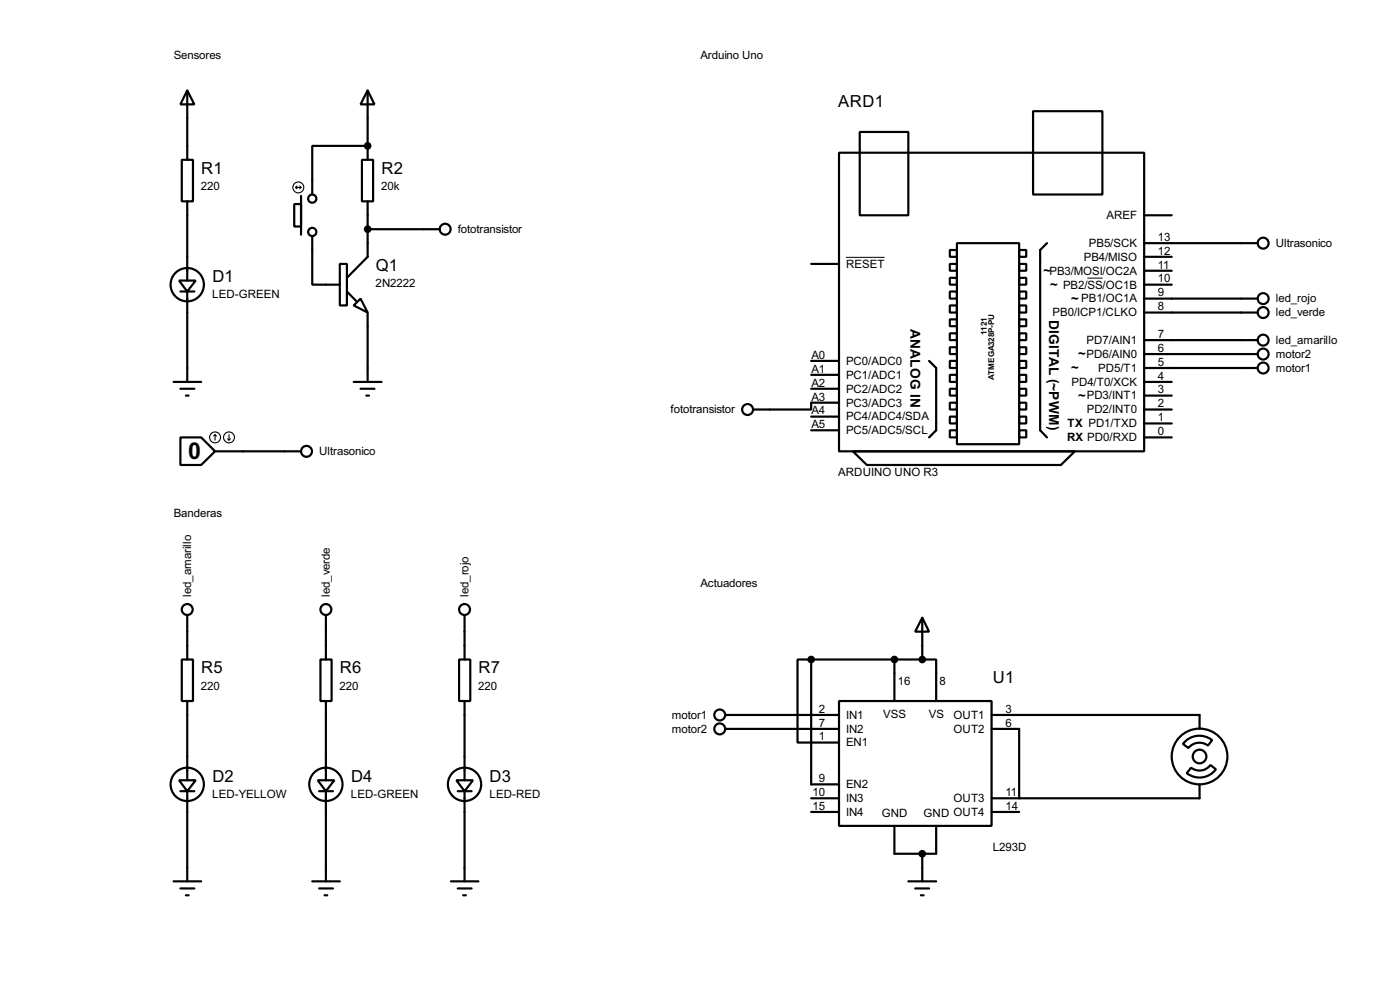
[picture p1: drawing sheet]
<svg xmlns="http://www.w3.org/2000/svg" width="256mm" height="180mm" viewBox="0 0 256 180" stroke-linecap="round" stroke-linejoin="round" font-family="sans-serif">
<g fill="none" stroke="#000" stroke-width=".4">
<path d="M34.3 16.6l1.3 2.5h-2.5zM34.3 16.6v12.7M67.4 16.6l1.2 2.5h-2.5zM67.4 16.6v12.7M33.3 29.3h2.1v7.6h-2.1zM34.3 36.9v14.5M53.9 37.4h1.3v4.1h-1.3zM55.2 35.9v7.1M66.3 29.3h2.1v7.6h-2.1zM67.4 26.7h-10.2v8.9M67.4 36.9v10.1l-3.8 3.9M153.7 28h55.9v54.6h-55.9z"/>
<path d="M157.5 24.2h8.9v15.2h-8.9zM189.3 20.4h12.7v15.2h-12.7zM209.6 39.4h5.1M32.8 51.4h3.1l-1.6 2zM33.1 53.4h2.5M34.3 53.4v16.5M57.2 43.2v8.9h5.1M62.3 48.3h1.3v7.6h-1.3zM63.6 53.4l1.7 1.8M64.8 55.9l1.3-1.2 1.3 2.5zM67.4 57.2v12.7M67.4 42h13.2"/>
<path d="M148.6 48.3h5.1M174 45.8h1.3v1.2h-1.3zM174 48.3h1.3v1.3h-1.3zM174 50.9h1.3v1.2h-1.3zM174 53.4h1.3v1.3h-1.3zM174 55.9h1.3v1.3h-1.3zM174 58.5h1.3v1.2h-1.3zM175.3 44.5h11.4v36.8h-11.4zM186.7 45.8h1.3v1.2h-1.3zM186.7 48.3h1.3v1.3h-1.3zM186.7 50.9h1.3v1.2h-1.3zM186.7 53.4h1.3v1.3h-1.3z"/>
<path d="M186.7 55.9h1.3v1.3h-1.3zM186.7 58.5h1.3v1.2h-1.3zM191.8 44.5l-1.2 1.3v33l1.2 1.3M209.6 54.7h20.8M209.6 57.2h20.8M209.6 44.5h20.8M209.6 52.1h5.1M209.6 49.6h5.1M209.6 47h5.1M31.8 69.9h5.1M33.1 71.2h2.5M34.1 72.4h.5"/>
<path d="M64.8 69.9h5.1M66.1 71.2h2.5M67.1 72.4h.5M148.6 71.2h5.1M148.6 78.8h5.1M148.6 76.3h5.1M148.6 68.6h5.1M148.6 66.1h5.1M153.7 73.7h-5.1v1.3h-10.6M170.2 66.1l1.3 1.3v11.4l-1.3 1.3M174 61h1.3v1.3h-1.3zM174 63.6h1.3v1.2h-1.3z"/>
<path d="M174 66.1h1.3v1.3h-1.3zM174 68.6h1.3v1.3h-1.3zM174 71.2h1.3v1.2h-1.3zM174 73.7h1.3v1.3h-1.3zM174 76.3h1.3v1.2h-1.3zM174 78.8h1.3v1.3h-1.3zM186.7 61h1.3v1.3h-1.3zM186.7 63.6h1.3v1.2h-1.3zM186.7 66.1h1.3v1.3h-1.3zM186.7 68.6h1.3v1.3h-1.3zM186.7 71.2h1.3v1.2h-1.3zM186.7 73.7h1.3v1.3h-1.3z"/>
<path d="M186.7 76.3h1.3v1.2h-1.3zM186.7 78.8h1.3v1.3h-1.3zM209.6 67.4h20.8M209.6 64.8h20.8M209.6 62.3h20.8M209.6 69.9h5.1M209.6 72.4h5.1M209.6 77.5h5.1M209.6 75h5.1M33.1 80.1h3.8l2.5 2.5-2.5 2.5h-3.8zM39.4 82.6h15.8M156.3 82.6h40.6l-2.5 2.5h-35.6z"/>
<path d="M209.6 80.1h5.1M34.3 112.6v8.1M59.7 112.6v8.1M85.1 112.6v8.1M169 113.1l1.2 2.5h-2.5zM169 113.1v7.6M33.3 120.7h2.1v7.6h-2.1zM34.3 128.3v14.5M58.7 120.7h2.1v7.6h-2.1zM59.7 128.3v14.5M84.1 120.7h2.1v7.6h-2.1zM85.1 128.3v14.5"/>
<path d="M132.9 130.9h20.8M132.9 133.4h20.8M148.6 120.7h-2.5v15.2h7.6M148.6 120.7h20.4M148.6 120.7v22.9h5.1M153.7 128.3h28v22.9h-28zM163.9 120.7v7.6M169 120.7h2.5v7.6M181.7 133.4h5v12.7h33.1v-2.5M181.7 130.9h38.1v2.5M217.2 135.6a3.8 3.8 0 0 1 4.9-.1l-.8 1a2.6 2.6 0 0 0-3.6 .4l-1-.7zM32.8 142.8h3.1l-1.6 2z"/>
<path d="M33.1 144.8h2.5M34.3 144.8v16.5M58.2 142.8h3.1l-1.6 2zM58.5 144.8h2.5M59.7 144.8v16.5M83.6 142.8h3.1l-1.6 2zM83.9 144.8h2.5M85.1 144.8v16.5M148.6 146.1h5.1M148.6 148.6h5.1M163.9 151.2v5.1h7.6v-5.1M169 156.3v5"/>
<path d="M181.7 146.1h5M181.7 148.6h5M218.2 140.5a2.5 2.5 0 0 0 3.6-.5l1 .8a3.8 3.8 0 0 1-5.4 .7zM31.8 161.3h5.1M33.1 162.6h2.5M34.1 163.9h.5M57.2 161.3h5.1M58.5 162.6h2.5M59.5 163.9h.5M82.6 161.3h5.1M83.9 162.6h2.5M84.9 163.9h.5"/>
<path d="M166.4 161.3h5.1M167.7 162.6h2.5M168.7 163.9h.5"/>
<circle cx="57.2" cy="36.4" r=".75"/>
<circle cx="34.3" cy="52.1" r="3.1"/>
<circle cx="57.2" cy="42.5" r=".75"/>
<circle cx="81.5" cy="42" r="1"/>
<circle cx="231.4" cy="44.5" r="1"/>
<circle cx="231.4" cy="57.2" r="1"/>
<circle cx="231.4" cy="54.7" r="1"/>
<circle cx="136.9" cy="75" r="1"/>
<circle cx="231.4" cy="62.3" r="1"/>
<circle cx="231.4" cy="67.4" r="1"/>
<circle cx="231.4" cy="64.8" r="1"/>
<circle cx="56.1" cy="82.6" r="1"/>
<circle cx="34.3" cy="111.6" r="1"/>
<circle cx="59.7" cy="111.6" r="1"/>
<circle cx="85.1" cy="111.6" r="1"/>
<circle cx="131.8" cy="133.4" r="1"/>
<circle cx="131.8" cy="130.9" r="1"/>
<circle cx="219.7" cy="138.5" r="5.1"/>
<circle cx="219.7" cy="138.5" r="1.25"/>
<circle cx="34.3" cy="143.6" r="3.1"/>
<circle cx="59.7" cy="143.6" r="3.1"/>
<circle cx="85.1" cy="143.6" r="3.1"/>
</g>
<circle cx="67.4" cy="26.7" r=".2" fill="#000"/>
<g fill="none" stroke="#000" stroke-width=".2">
<path d="M54.2 34.3h1M54.2 34.3l.2 .3M54.4 34.1l-.2 .2M54.9 34.1l.3 .2M55.2 34.3l-.3 .3M39.4 79.6l-.2 .2M39.4 79.6l.3 .2M39.4 79.6v1M42 79.6v1M41.7 80.3l.3 .3M42.2 80.3l-.2 .3"/>
<circle cx="54.6" cy="34.3" r="1"/>
<circle cx="39.4" cy="80.1" r="1"/>
<circle cx="41.9" cy="80.1" r="1"/>
</g>
<g fill="#000" stroke="#000" stroke-width=".4">
<circle cx="67.3" cy="26.7" r=".5"/>
<circle cx="67.3" cy="42" r=".5"/>
<circle cx="148.6" cy="120.7" r=".5"/>
<circle cx="163.8" cy="120.7" r=".5"/>
<circle cx="168.9" cy="120.7" r=".5"/>
<circle cx="168.9" cy="156.3" r=".5"/>
</g>
<path d="M155 47.1h7.1M199.2 50.9h2.8" fill="none" stroke="#000" stroke-width=".18"/>
<text font-size="4.8" x="34.5" y="84">0</text>
<g font-size="3.4">
<text x="153.6" y="19.6">ARD1</text>
<text x="36.9" y="31.8">R1</text>
<text x="69.9" y="31.8">R2</text>
<text x="38.9" y="51.6">D1</text>
<text x="68.9" y="49.6">Q1</text>
<text x="36.9" y="123.3">R5</text>
<text x="62.3" y="123.3">R6</text>
<text x="87.7" y="123.3">R7</text>
<text x="181.9" y="125">U1</text>
<text x="38.9" y="143.1">D2</text>
<text x="64.3" y="143.1">D4</text>
<text x="89.7" y="143.1">D3</text>
</g>
<g font-size="2.8">
<text x="192.2" y="58.5" transform="rotate(90 192.2 58.5)">DIGITAL (~PWM)</text>
<text x="166.8" y="60.2" transform="rotate(90 166.8 60.2)">ANALOG IN</text>
</g>
<g font-size="2.7">
<text x="191.2" y="50.3">~</text>
<text x="192.4" y="52.9">~</text>
<text x="196.3" y="55.4">~</text>
<text x="197.5" y="65.6">~</text>
<text x="196.3" y="68.1">~</text>
<text x="197.5" y="73.2">~</text>
</g>
<g font-size="2.4">
<text x="31.8" y="10.8">Sensores</text>
<text x="128.3" y="10.8">Arduino Uno</text>
<text x="36.8" y="34.7">220</text>
<text x="69.9" y="34.7">20k</text>
<text x="202.7" y="40.1">AREF</text>
<text x="83.9" y="42.7">fototransistor</text>
<text x="198.5" y="47.7">PB4/MISO</text>
<text x="199.5" y="45.2">PB5/SCK</text>
<text x="212.1" y="46.6">12</text>
<text x="212.1" y="44.1">13</text>
<text x="233.7" y="45.2">Ultrasonico</text>
<text x="68.8" y="52.6">2N2222</text>
<text x="155" y="49">RESET</text>
<text x="192.2" y="50.3">PB3/MOSI/OC2A</text>
<text x="194.7" y="52.8">PB2/SS/OC1B</text>
<text x="212.1" y="51.7">10</text>
<text x="212.1" y="49.2">11</text>
<text x="38.9" y="54.6">LED-GREEN</text>
<text x="192.8" y="57.9">PB0/ICP1/CLKO</text>
<text x="198.1" y="55.4">PB1/OC1A</text>
<text x="212.1" y="56.8">8</text>
<text x="212.1" y="54.3">9</text>
<text x="233.7" y="55.4">led_rojo</text>
<text x="233.7" y="57.9">led_verde</text>
<text x="148.6" y="65.6">A0</text>
<text x="199" y="65.5">PD6/AIN0</text>
<text x="199" y="63">PD7/AIN1</text>
<text x="212.1" y="64.4">6</text>
<text x="212.1" y="61.9">7</text>
<text x="233.7" y="65.5">motor2</text>
<text x="233.7" y="63">led_amarillo</text>
<text x="148.6" y="70.8">A2</text>
<text x="148.6" y="68.2">A1</text>
<text x="155" y="71.9">PC2/ADC2</text>
<text x="155" y="69.3">PC1/ADC1</text>
<text x="155" y="66.7">PC0/ADC0</text>
<text x="196.3" y="70.6">PD4/T0/XCK</text>
<text x="201.2" y="68.1">PD5/T1</text>
<text x="212.1" y="72">3</text>
<text x="212.1" y="69.5">4</text>
<text x="212.1" y="67">5</text>
<text x="233.7" y="68.1">motor1</text>
<text x="122.9" y="75.7">fototransistor</text>
<text x="148.6" y="75.8">A4</text>
<text x="148.6" y="73.3">A3</text>
<text x="155" y="76.9">PC4/ADC4/SDA</text>
<text x="155" y="74.4">PC3/ADC3</text>
<text x="199.1" y="75.7">PD2/INT0</text>
<text x="199.1" y="73.1">PD3/INT1</text>
<text x="212.1" y="77.1">1</text>
<text x="212.1" y="74.6">2</text>
<text x="58.5" y="83.3">Ultrasonico</text>
<text x="148.6" y="78.3">A5</text>
<text x="155" y="79.5">PC5/ADC5/SCL</text>
<text x="195.5" y="80.8">RX PD0/RXD</text>
<text x="195.6" y="78.2">TX PD1/TXD</text>
<text x="212.1" y="79.7">0</text>
<text x="153.5" y="87.2">ARDUINO UNO R3</text>
<text x="31.8" y="94.7">Banderas</text>
<text x="128.3" y="107.4">Actuadores</text>
<text x="35" y="109.3" transform="rotate(-90 35 109.3)">led_amarillo</text>
<text x="60.4" y="109.3" transform="rotate(-90 60.4 109.3)">led_verde</text>
<text x="85.8" y="109.2" transform="rotate(-90 85.8 109.2)">led_rojo</text>
<text x="164.5" y="125.4">16</text>
<text x="172.1" y="125.4">8</text>
<text x="36.8" y="126.2">220</text>
<text x="62.2" y="126.2">220</text>
<text x="87.6" y="126.2">220</text>
<text x="123.1" y="131.6">motor1</text>
<text x="150" y="130.5">2</text>
<text x="155" y="131.6">IN1</text>
<text x="161.8" y="131.5">VSS</text>
<text x="170.1" y="131.5">VS</text>
<text x="174.7" y="131.6">OUT1</text>
<text x="184.2" y="130.5">3</text>
<text x="123.1" y="134.1">motor2</text>
<text x="150" y="133">7</text>
<text x="150" y="135.5">1</text>
<text x="155" y="134.1">IN2</text>
<text x="155" y="136.6">EN1</text>
<text x="174.7" y="134.1">OUT2</text>
<text x="184.2" y="133">6</text>
<text x="150" y="143.2">9</text>
<text x="38.9" y="146">LED-YELLOW</text>
<text x="64.3" y="146">LED-GREEN</text>
<text x="89.7" y="146">LED-RED</text>
<text x="148.9" y="145.7">10</text>
<text x="148.9" y="148.2">15</text>
<text x="155" y="146.8">IN3</text>
<text x="155" y="149.3">IN4</text>
<text x="155" y="144.3">EN2</text>
<text x="161.5" y="149.5">GND</text>
<text x="169.2" y="149.5">GND OUT4</text>
<text x="174.7" y="146.8">OUT3</text>
<text x="184.2" y="145.7">11</text>
<text x="184.2" y="148.2">14</text>
<text x="181.9" y="155.8">L293D</text>
</g>
<g font-size="1.7">
<text x="180.8" y="61.3" transform="rotate(-90 180.8 61.3)">1121</text>
<text x="182.1" y="69.6" transform="rotate(-90 182.1 69.6)">ATMEGA328P-PU</text>
</g>
</svg>
